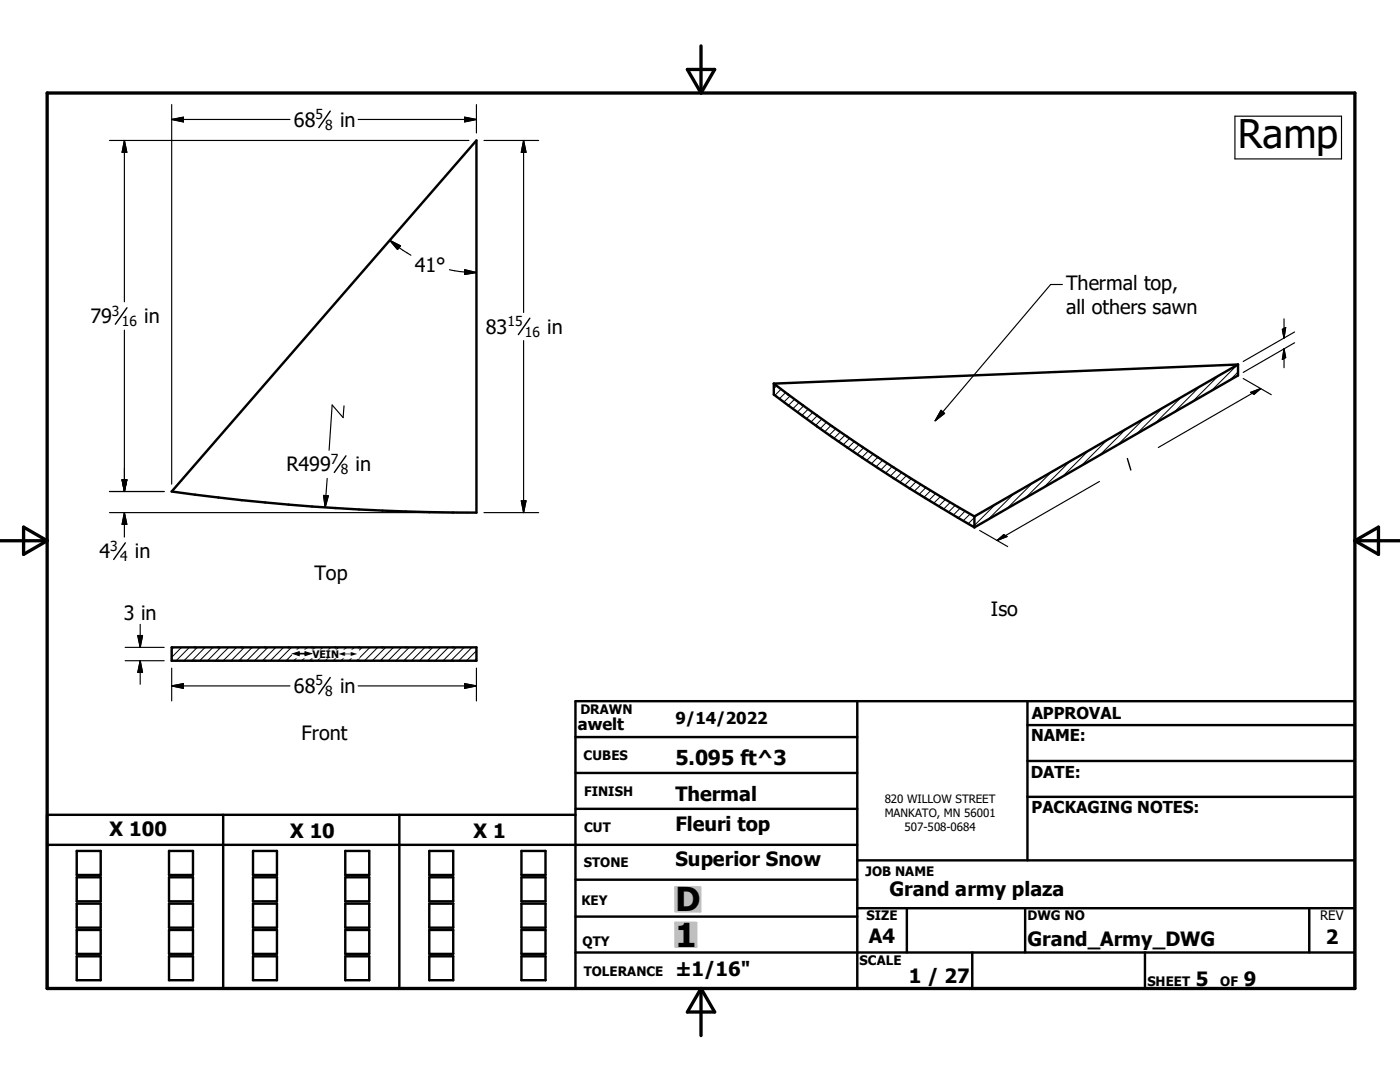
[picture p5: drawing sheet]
<svg xmlns="http://www.w3.org/2000/svg" width="279mm" height="216mm" viewBox="0 0 279 216" stroke-linecap="round" stroke-linejoin="round" font-family="sans-serif">
<g fill="none" stroke="#000" stroke-width=".48">
<path d="M95.1 28v74.3a447.5 447.5 0 0 1-60.8-4.2zM154.4 76.5v2.2a374 374 0 0 0 40.1 26.5M154.4 76.5a364.6 364.6 0 0 0 40.1 26.5M247.1 72.7v2.2l-52.6 30.3M247.1 72.7l-52.6 30.3M247.1 72.7l-92.7 3.8M194.5 103v2.2M34.3 129.2h60.8v2.6h-60.8zM171.1 139.9v57.3M205 139.9v31.8M114.8 147.1h56.3M114.8 154.2h56.3"/>
<path d="M205 159h65.4M205 144.7h65.4M205 151.8h65.4M9.4 168.6h161.7M15.3 169.8h4.8v4.8h-4.8zM15.3 175.1h4.8v4.8h-4.8zM33.7 169.8h4.8v4.8h-4.8zM33.7 175.1h4.8v4.8h-4.8zM44.5 162.6v34.6M50.5 169.8h4.8v4.8h-4.8zM50.5 175.1h4.8v4.8h-4.8zM68.9 169.8h4.8v4.8h-4.8z"/>
<path d="M68.9 175.1h4.8v4.8h-4.8zM79.7 162.6v34.6M85.7 169.8h4.8v4.8h-4.8zM85.7 175.1h4.8v4.8h-4.8zM104.1 169.8h4.8v4.8h-4.8zM104.1 175.1h4.8v4.8h-4.8zM114.8 162.6h-105.4v34.6h261v-57.3h-155.6v57.3M114.8 175.5h56.3M114.8 161.4h56.3M171.1 171.7h99.3M15.3 180.3h4.8v4.8h-4.8zM15.3 185.6h4.8v4.7h-4.8z"/>
<path d="M15.3 190.8h4.8v4.8h-4.8zM33.7 185.6h4.8v4.7h-4.8zM33.7 190.8h4.8v4.8h-4.8zM33.7 180.3h4.8v4.8h-4.8zM50.5 185.6h4.8v4.7h-4.8zM50.5 190.8h4.8v4.8h-4.8zM50.5 180.3h4.8v4.8h-4.8zM68.9 185.6h4.8v4.7h-4.8zM68.9 190.8h4.8v4.8h-4.8zM68.9 180.3h4.8v4.8h-4.8zM85.7 185.6h4.8v4.7h-4.8zM85.7 190.8h4.8v4.8h-4.8z"/>
<path d="M85.7 180.3h4.8v4.8h-4.8zM104.1 185.6h4.8v4.7h-4.8zM104.1 190.8h4.8v4.8h-4.8zM104.1 180.3h4.8v4.8h-4.8zM114.8 182.9h56.3M114.8 190.1h155.6M171.1 181.2h99.3M181 181.2v8.9M194 190.1v7.1M204.6 181.2v8.9M228.5 190.1v7.1M261.3 181.2v8.9"/>
</g>
<g fill="none" stroke="#000" stroke-width=".2">
<path d="M155 77l-.6 .6M155.9 77.7l-1.2 1.2M156.8 78.3l-1.3 1.3M157.7 79l-1.3 1.2M158.6 79.7l-1.3 1.2M235.7 79.3l-5.1 5.1M239.4 77.1l-5.1 5.2M243.2 75l-5.2 5.1M246.9 72.9l-5.2 5.1M247.1 74.2l-1.7 1.7M159.5 80.3l-1.3 1.3M160.4 81l-1.3 1.2"/>
<path d="M161.3 81.6l-1.3 1.3M162.2 82.3l-1.3 1.3M163.1 82.9l-1.2 1.3M164 83.6l-1.2 1.3M164.9 84.3l-1.2 1.2M165.8 84.9l-1.2 1.3M166.8 85.5l-1.3 1.3M167.7 86.2l-1.3 1.3M168.6 86.8l-1.3 1.3M169.6 87.5l-1.3 1.2M170.5 88.1l-1.3 1.3M171.4 88.7l-1.3 1.3"/>
<path d="M172.4 89.3l-1.3 1.3M173.3 90l-1.3 1.3M174.2 90.6l-1.3 1.3M175.2 91.2l-1.3 1.3M176.2 91.8l-1.4 1.3M177.1 92.5l-1.3 1.3M178.1 93.1l-1.4 1.3M179 93.7l-1.3 1.3M180 94.3l-1.4 1.3M180.9 94.9l-1.3 1.3M181.9 95.5l-1.3 1.3M182.8 96.1l-1.3 1.3"/>
<path d="M183.8 96.7l-1.3 1.3M184.8 97.3l-1.3 1.3M185.7 97.9l-1.3 1.3M186.7 98.5l-1.3 1.3M187.7 99.1l-1.3 1.3M188.7 99.6l-1.4 1.4M202.4 98.5l-5.2 5.1M206.1 96.3l-5.1 5.2M209.8 94.2l-5.1 5.1M213.5 92.1l-5.1 5.1M217.2 90l-5.1 5.1M220.9 87.8l-5.1 5.1"/>
<path d="M224.6 85.7l-5.1 5.1M228.3 83.5l-5.1 5.2M232 81.4l-5.1 5.1M189.7 100.2l-1.4 1.4M190.7 100.8l-1.4 1.4M191.6 101.4l-1.3 1.4M192.6 102l-1.3 1.4M193.6 102.6l-1.4 1.3M195 102.8l-1.8 1.7M198.7 100.6l-4.5 4.5M34.7 129.2l-.4 .4M36.2 129.2l-1.9 2"/>
<path d="M37.8 129.2l-2.6 2.6M39.4 129.2l-2.7 2.6M40.9 129.2l-2.6 2.6M42.5 129.2l-2.7 2.6M44.1 129.2l-2.7 2.6M45.6 129.2l-2.6 2.6M47.2 129.2l-2.7 2.6M48.8 129.2l-2.7 2.6M50.3 129.2l-2.6 2.6M51.9 129.2l-2.7 2.6M53.5 129.2l-2.7 2.6M55 129.2l-2.6 2.6"/>
<path d="M56.6 129.2l-2.6 2.6M58.2 129.2l-2.7 2.6M59.7 129.2l-2.6 2.6M61.3 129.2l-2.7 2.6M62.9 129.2l-2.7 2.6M64.4 129.2l-2.6 2.6M66 129.2l-2.7 2.6M67.6 129.2l-2.7 2.6M69.1 129.2l-2.6 2.6M70.7 129.2l-2.7 2.6M72.3 129.2l-2.7 2.6M73.8 129.2l-2.6 2.6"/>
<path d="M75.4 129.2l-2.7 2.6M77 129.2l-2.7 2.6M78.5 129.2l-2.6 2.6M80.1 129.2l-2.6 2.6M81.7 129.2l-2.7 2.6M83.2 129.2l-2.6 2.6M84.8 129.2l-2.7 2.6M86.4 129.2l-2.7 2.6M87.9 129.2l-2.6 2.6M89.5 129.2l-2.7 2.6M91.1 129.2l-2.7 2.6M92.6 129.2l-2.6 2.6"/>
<path d="M94.2 129.2l-2.7 2.6M95.1 131.4l-.4 .4M95.1 129.9l-2 1.9"/>
</g>
<path d="M9.4 18.6h261v178.6h-261zM137.2 13.9h5.4l-2.7 4.7zM139.9 9.2v9.4M0 107.9h9.4M4.7 105.2l4.7 2.7-4.7 2.7zM270.4 107.9h9M270.4 107.9l4.7-2.7v5.4zM139.9 197.2v9.4M139.9 197.2l2.7 4.7h-5.4z" fill="none" stroke="#000" stroke-width=".66"/>
<g fill="#c0c0c0" stroke="#c0c0c0" stroke-width=".48">
<path d="M134.8 184.1h4.2v4.8z"/>
<path d="M134.8 184.1l4.2 4.8h-4.2z"/>
<path d="M134.8 177.1h5v4.8z"/>
<path d="M134.8 177.1l5 4.8h-5z"/>
</g>
<g fill="none" stroke="#000" stroke-width=".23">
<path d="M21.8 28h71.8M24.8 28v32.2M24.8 28l.5 2.4h-.9zM34.3 23.8h23.6M34.3 23.8l2.3-.4v.9zM34.3 20.9v75.7M71.5 23.8h23.6M92.7 23.4l2.4 .4-2.4 .5zM95.1 20.9v5.6M96.6 28h10.9M104.5 28l.5 2.4h-1zM104.5 28v34.4"/>
<path d="M246.5 23.2h21.2v8.5h-21.2zM77.8 48l1.8 1.4 2.4 1.5M77.8 48l2.1 1.1-.6 .7zM89.7 53.8a24.3 24.3 0 0 0 5.4 .6M92.7 53.8l2.4 .6-2.4 .4zM212 56.8h-2.3l-23.1 27.2M24.8 65.9v32.2M104.5 68v34.3M248.1 75.5l5.6 3.3M249.6 78.3l2-.8-1.3 1.2zM251.6 77.5l-20.4 11.8M255.9 65.7l.7-.4-.3 2.2z"/>
<path d="M256.3 63.6v3.9M256.3 69.6v3.8M256.3 69.6l.3 1.7-.7 .4zM258.4 66.2l-10.3 5.9M258.4 68.4l-10.3 5.9M21.8 98.1h11M24.4 95.7h.9l-.5 2.4zM64.6 98.9h.9l-.6 2.3zM65.3 95.5l-.4 5.7M68.7 81l-.2 2.3-2.2-2.5-.6 9M104 99.9h1l-.5 2.4zM187.8 81.9l.7 .6-1.9 1.5z"/>
<path d="M219.4 96.1l-20.4 11.7M21.8 102.3h71.8M24.8 102.3v4.9M24.8 102.3l.5 2.3h-.9zM96.6 102.3h10.9M195.5 105.8l5.6 3.3M199 107.8l1.3-1.1 .7 .4zM25 131.8h7.8M25 129.2h7.8M27.5 126.8h.9l-.4 2.4zM28 124.6v4.6M28 131.8v4.7"/>
<path d="M28 131.8l.4 2.4h-.9zM34.3 136.9l2.3-.5v1zM34.3 133.3v6.6M34.3 136.9h23.6M71.5 136.9h23.6M92.7 136.4l2.4 .5-2.4 .5zM95.1 133.3v6.6"/>
</g>
<g fill="#000" stroke="#000" stroke-width=".23">
<path d="M24.8 28l.5 2.4h-.9zM34.3 23.8l2.3-.4v.9zM92.7 23.4l2.4 .4-2.4 .5zM104.5 28l.5 2.4h-1zM77.8 48l2.1 1.1-.6 .7zM92.7 53.8l2.4 .6-2.4 .4zM249.6 78.3l2-.8-1.3 1.2zM255.9 65.7l.7-.4-.3 2.2zM256.3 69.6l.3 1.7-.7 .4zM24.4 95.7h.9l-.5 2.4zM64.6 98.9h.9l-.6 2.3zM104 99.9h1l-.5 2.4z"/>
<path d="M187.8 81.9l.7 .6-1.9 1.5zM24.8 102.3l.5 2.3h-.9zM199 107.8l1.3-1.1 .7 .4zM27.5 126.8h.9l-.4 2.4zM28 131.8l.4 2.4h-.9zM34.3 136.9l2.3-.5v1zM92.7 136.4l2.4 .5-2.4 .5z"/>
</g>
<path d="M65.9 22.2l-2.3 3.3M25.3 61.4l-2.3 3.3M105.7 63.5l-2.2 3.3M69 91l-2.3 3.3M225 91.5l.7 2.3M25 108.3l-2.3 3.3M65.9 135.2l-2.3 3.3" fill="none" stroke="#000" stroke-width=".28"/>
<g fill="#fff" stroke="#fff" stroke-width=".23">
<path d="M58.4 129.7h13.2v1.6z"/>
<path d="M58.4 129.7l13.2 1.6h-13.2z"/>
</g>
<text font-size="7.9" x="247.1" y="29.5">Ramp</text>
<g font-size="6.6">
<text x="134.8" y="181.8">D</text>
<text x="134.8" y="188.9">1</text>
</g>
<text font-size="4.1" x="134.8" y="152.7">5.095 ft^3</text>
<g font-size="3.9">
<text x="58.6" y="25.3">68</text>
<text x="67.9" y="25.3">in</text>
<text x="82.8" y="54.2">41°</text>
<text x="212.8" y="57.9">Thermal top,</text>
<text x="18" y="64.5">79</text>
<text x="28.8" y="64.5">in</text>
<text x="212.8" y="62.6">all others sawn</text>
<text x="96.9" y="66.6">83</text>
<text x="109.2" y="66.6">in</text>
<text x="57.2" y="94.1">R499</text>
<text x="70.9" y="94.1">in</text>
<text x="19.9" y="111.4">4</text>
<text x="26.9" y="111.4">in</text>
<text x="62.7" y="115.7">Top</text>
<text x="24.7" y="123.7">3 in</text>
<text x="197.7" y="123">Iso</text>
<text x="58.6" y="138.3">68</text>
<text x="67.9" y="138.3">in</text>
<text x="60.2" y="147.6">Front</text>
<text x="134.8" y="159.8">Thermal</text>
<text x="21.9" y="166.8">X 100</text>
<text x="57.9" y="167.1">X 10</text>
<text x="94.5" y="167.2">X 1</text>
<text x="134.8" y="165.9">Fleuri top</text>
<text x="134.8" y="172.8">Superior Snow</text>
<text x="177.5" y="178.8">Grand army plaza</text>
<text x="173.4" y="188.3">A4</text>
<text x="205.1" y="188.8">Grand_Army_DWG</text>
<text x="264.6" y="188.3">2</text>
<text x="134.8" y="194.8">±1/16&quot;</text>
<text x="181.4" y="196.1">1 / 27</text>
<text x="238.7" y="196.7">5</text>
<text x="248.2" y="196.7">9</text>
</g>
<g font-size="3.3">
<text x="205.9" y="143.6">APPROVAL</text>
<text x="115.3" y="145.6">awelt</text>
<text x="134.8" y="144.5">9/14/2022</text>
<text x="205.8" y="147.9">NAME:</text>
<text x="205.7" y="155.1">DATE:</text>
<text x="205.9" y="162.1">PACKAGING NOTES:</text>
</g>
<g font-size="2.8">
<text x="62.9" y="23.8">5</text>
<text x="64.9" y="25.9">8</text>
<text x="22.4" y="63">3</text>
<text x="24.3" y="65.1">16</text>
<text x="101.3" y="65.1">15</text>
<text x="104.7" y="67.2">16</text>
<text x="66" y="92.6">7</text>
<text x="68" y="94.7">8</text>
<text x="22" y="109.9">3</text>
<text x="24" y="112">4</text>
<text x="62.9" y="136.8">5</text>
<text x="64.9" y="138.9">8</text>
</g>
<g font-size="2.6">
<text x="115.8" y="142.4">DRAWN</text>
<text x="116.5" y="151.6">CUBES</text>
<text x="116.6" y="158.8">FINISH</text>
<text x="116.6" y="166.1">CUT</text>
<text x="116.5" y="173">STONE</text>
<text x="172.8" y="174.7">JOB NAME</text>
<text x="116" y="180.7">KEY</text>
<text x="172.9" y="183.6">SIZE</text>
<text x="205.1" y="183.6">DWG NO</text>
<text x="263.5" y="183.6">REV</text>
<text x="116.2" y="188.8">QTY</text>
<text x="116.5" y="194.7">TOLERANCE</text>
<text x="171.5" y="192.5">SCALE</text>
<text x="229" y="196.7">SHEET</text>
<text x="243.5" y="196.7">OF</text>
</g>
<g font-size="2.3">
<text x="176.6" y="160.3">820 WILLOW STREET</text>
<text x="176.6" y="163">MANKATO, MN 56001</text>
<text x="180.5" y="165.8">507-508-0684</text>
</g>
<text font-size="2.1" x="62.4" y="131.2">VEIN</text>
<g font-size="1.6">
<text x="58.5" y="131.2">#</text>
<text x="67.6" y="131.2">#</text>
</g>
</svg>
